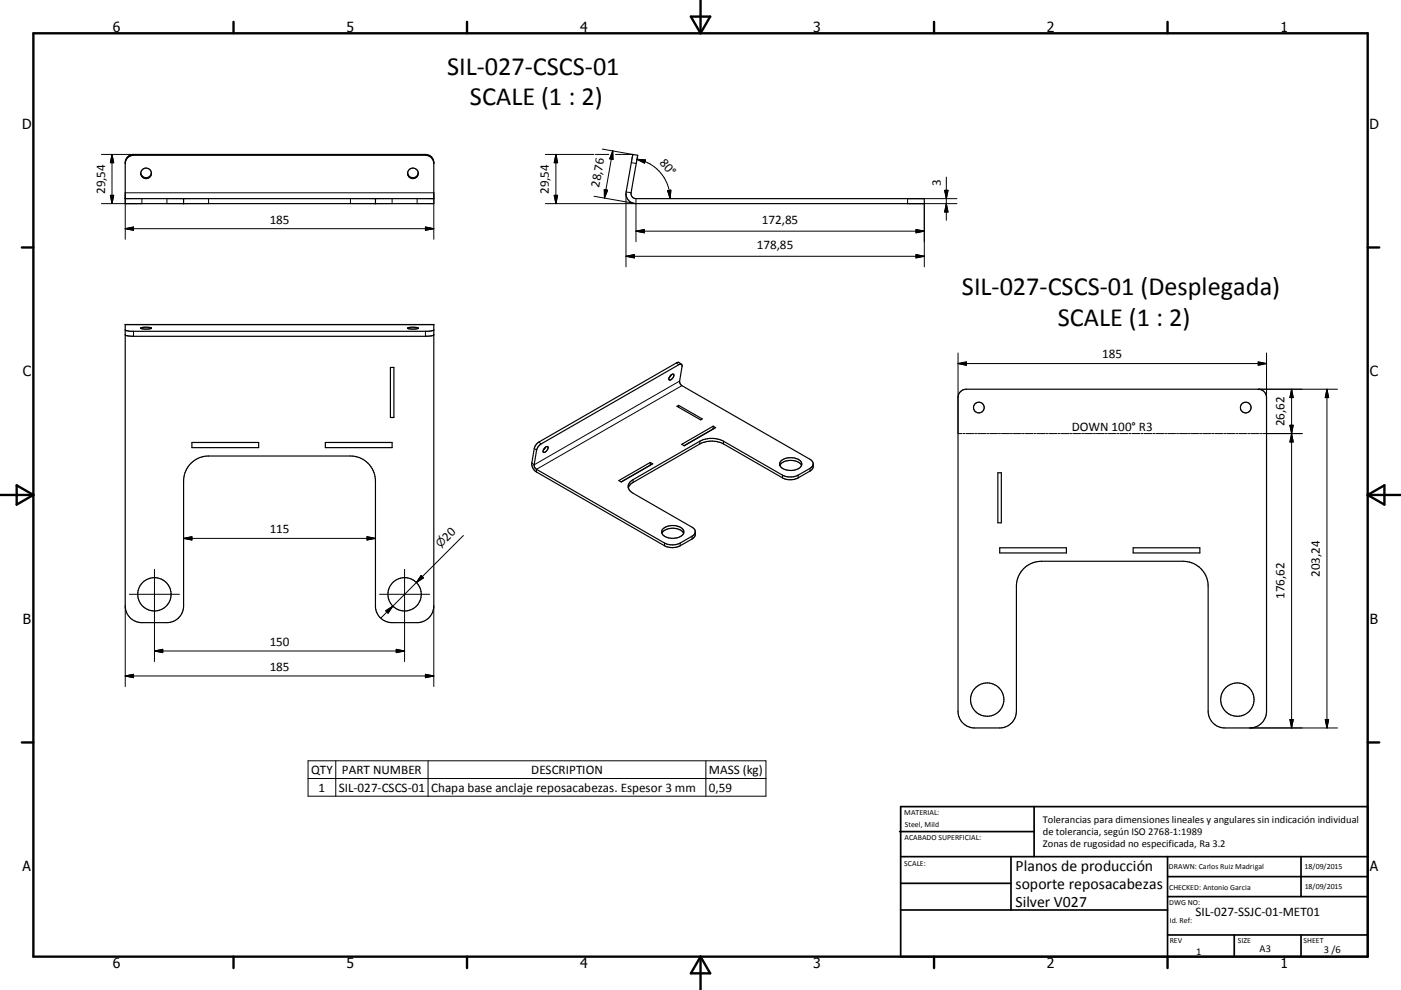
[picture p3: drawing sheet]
<svg xmlns="http://www.w3.org/2000/svg" width="420mm" height="297mm" viewBox="0 0 420 297" stroke-linecap="round" stroke-linejoin="round" font-family="sans-serif">
<g fill="none" stroke="#000" stroke-width=".36">
<path d="M37.5 48.8v12.3h92.6v-12.3a2.45 2.45 0 0 0-2.6-2.5h-87.5a2.47 2.47 0 0 0-2.5 2.7M37.5 59.6h92.6M37.6 48.7a2.5 2.5 0 0 1 2.4-2.1h87.5a2.5 2.5 0 0 1 2.6 2.4M42.2 51.9a1.61 1.61 0 0 0 1.6 1.4 1.61 1.61 0 0 0 1.6-1.4M55 59.6v1.5M112.6 59.6v1.5M122.2 51.9a1.61 1.61 0 0 0 1.6 1.4 1.61 1.61 0 0 0 1.6-1.4M189.7 46.3l1.5 .4-2 11.1a1.5 1.5 0 0 0 1.5 1.8h86.4v1.5h-86.4a2.99 2.99 0 0 1-3-3.5zM37.5 97.4h92.6v84.4a5 5 0 0 1-5 5h-7.5a5 5 0 0 1-5-5v-37.5a7.5 7.5 0 0 0-7.5-7.5h-42.6a7.5 7.5 0 0 0-7.5 7.5v37.5a5 5 0 0 1-5 5h-7.5a5 5 0 0 1-5-5zM37.5 99l1.8 .4h89l1.8-.4M42.2 98.4l2-.2 1.2 .3-1.8 .2zM122.2 98.4a4.6 4.6 0 0 0 3.2 .1"/>
<path d="M122.3 98.4l1.9-.2 1.2 .3M122.3 98.4h-.1M125.4 98.5h.1M37.5 100.4l.7 .3 1.8 .2h87.5l2-.2 .6-.3M117.1 110.2h1v15.1h-1zM200.9 112.8a.58 .58 0 0 1 .5-.6 .58 .58 0 0 1 .7 .4l-.3 .6a.95 .95 0 0 1-1.3 .7zM201.2 112.5l-.6 .8M204.3 109.3l-.8-.6-.7 .2-41.2 23.7-1.3 1.5-.9 4.8a2.96 2.96 0 0 0 1.4 2.7l38.4 22.1a5.2 5.2 0 0 0 4.7 0l4.1-2.4 .4-.7v-1.1M204.3 109.3l-.8 .1-41.5 23.9-1.1 1.6-.8 4.6 .2 .7 .5 .6 38.4 22.1a5.2 5.2 0 0 0 4.7 0l3.9-2.2 .5-.7 .1-.5M204.3 109.3l.2 .7-.7 4.7 .6 1 38.4 22.1 .8 .6 .2 .7M287.8 117.6l.9-.6 1-.2h87.5a2.5 2.5 0 0 1 2.5 2.5v94.1a5 5 0 0 1-5 5h-7.5a5 5 0 0 1-5-5v-37.5a7.5 7.5 0 0 0-7.5-7.5h-42.5a7.5 7.5 0 0 0-7.5 7.5v37.5a5 5 0 0 1-5 5h-7.5a5 5 0 0 1-5-5v-94.1l.2-1.1zM57.5 132.7h20v1.6h-20z"/>
<path d="M97.5 132.7h20.1v1.6h-20.1zM163.4 134.3a.53 .53 0 0 1 .8-.3 .53 .53 0 0 1-.1 .9 .89 .89 0 0 1-1.3 .7l.2-.7zM163.5 134.2l-.6 .8M195 138.7l-9.5 5.5 .8 .4M195 138.7l.7 .4-9.4 5.5M195 138.7v.9M195 139.6h.1M195 139.6l-8.7 5M203 121.9l.5-.3 7 4.1-.4 .3zM203.5 121.6v.6M204.4 133.3l9.4-5.4 .7 .4-9.4 5.4zM213.8 127.9v.8"/>
<path d="M213.8 128.7h.1M213.8 128.7l-8.7 5M233.8 139.6a4.3 4.3 0 0 1 6.5 0M234.2 138.2a4.7 4.7 0 0 1 6 .4 1.8 1.8 0 0 1-1.8 2.4 3.8 3.8 0 0 1-4.6-1.5v-.6zM243.8 139.1l-.2 .8-.5 .4-3.8 2.3a5.2 5.2 0 0 1-4.7 0l-17.7-10.2a7.9 7.9 0 0 0-7.1 0l-20 11.5a2.35 2.35 0 0 0-1.4 2.5M243.8 139.1v1.1l-.7 1-3.8 2.2a5 5 0 0 1-4.7 0l-17.7-10.2a7.8 7.8 0 0 0-7.1 0l-20 11.5-.9 .8-.5 .9M188.4 146.4l.5 .9 .9 .7 18 10.3 .5 .7 .1 .5M198.4 160a4.2 4.2 0 0 1 6.5 0M204.9 160a4.3 4.3 0 0 1-6.4 .1M204.9 160a2 2 0 0 0-2.2-2.2 3.9 3.9 0 0 0-4.3 1.5l.1 .8M299.2 141.8h1v15.1h-1zM299.7 164.3h20v1.6h-20z"/>
<path d="M339.7 164.3h20v1.6h-20z"/>
<circle cx="43.8" cy="52" r="1.59"/>
<circle cx="123.8" cy="52" r="1.59"/>
<circle cx="293.5" cy="122.3" r="1.6"/>
<circle cx="373.5" cy="122.3" r="1.6"/>
<circle cx="46.3" cy="178.3" r="5"/>
<circle cx="121.3" cy="178.3" r="5"/>
<circle cx="296" cy="209.9" r="5"/>
<circle cx="371" cy="209.9" r="5"/>
</g>
<g fill="none" stroke="#000" stroke-width=".3">
<path d="M30.4 46.3h9.6v.3M33.1 58.6h1l-.5 2.5zM33.6 46.3l.5 2.5h-1zM33.6 46.3v14.8M42.5 59.6v1.5h-12.1M50 59.6v1.5M62.5 59.6v1.5M105.1 59.6v1.5M117.6 59.6v1.5M125.1 59.6v1.5M127.5 46.3v.3M163.5 46.3h14.6"/>
<path d="M166.2 58.6h1l-.5 2.5zM166.7 46.3v14.8M166.7 46.3l.5 2.5h-1zM178.1 58.9l12.6 2.2h-27.2M178.5 46.3h4M180.6 44.7l9.1 1.6h-5.2M181.2 56.9l1 .2-1 2.3zM183.7 45.3l-2.5 14.1M183.7 45.3l.1 2.5-1-.1zM187.7 58.1v22M187.7 57.6l1.5 .2M189.3 48.8l1.4 .2"/>
<path d="M190.7 59.6v12.9M191 47.8a12.1 12.1 0 0 1 8.1 5.4l.8 1.5a13 13 0 0 1 1 4.9M191 47.8l2.5 .2-.3 .9zM200.1 57.2l1-.1-.2 2.5zM283.2 57.1h1l-.5 2.5zM283.7 53.1v13M286.9 59.6h-14.8v1.5h14.8M37.5 68.6l2.5-.5v1zM37.5 71.8v-14h92.6v14M37.5 68.6h92.6M127.5 68.1l2.6 .5-2.6 .5zM187.7 76.9h89.4"/>
<path d="M187.7 76.9l2.5-.5v1zM190.7 69.3h86.4M190.7 69.3l2.5-.4v1zM274.6 76.4l2.5 .5-2.5 .5zM274.6 68.9l2.5 .4-2.5 .6zM277.1 61.1v19M283.7 61.1l.5 2.5h-1zM37.5 97.4h92.6M40 99.4v1.5M127.5 99.4v1.5M202.8 108.9l.7 .5M203.8 114.3l-43.7 25.2-.7-.6"/>
<path d="M204.4 115.7l-43.6 25.1v.8M287.2 105.9v24.2h1.2M287.2 109.1h92.5M287.2 109.1l2.5-.5v1zM377.2 116.8h23.8M377.2 108.6l2.5 .5-2.5 .5zM379.7 105.9v24.2M387.2 116.8v101.6M387.2 116.8l.5 2.5h-1zM397.8 116.8v101.6M397.8 116.8l.5 2.5h-1zM160.2 134.5l.7 .6"/>
<path d="M161.6 132.6l.6 .6M209.8 132.4v.8M216.9 132.4v.8M288.7 130.1h.6M289.6 130.1h2.4M292.3 130.1h.5M293.1 130.1h2.4M295.8 130.1h.6M296.7 130.1h2.4M299.4 130.1h.6M300.3 130.1h2.3M302.9 130.1h.6"/>
<path d="M303.8 130.1h2.4M306.5 130.1h.6M307.4 130.1h2.4M310 130.1h.6M310.9 130.1h2.4M313.6 130.1h.6M314.5 130.1h2.4M317.2 130.1h.6M318 130.1h2.4M320.7 130.1h.6M321.6 130.1h2.4M324.3 130.1h.6"/>
<path d="M325.2 130.1h2.3M327.8 130.1h.6M328.7 130.1h2.4M331.4 130.1h.6M332.3 130.1h2.4M335 130.1h.5M335.8 130.1h2.4M338.5 130.1h.6M339.4 130.1h2.4M342.1 130.1h.6M343 130.1h2.3M345.6 130.1h.6"/>
<path d="M346.5 130.1h2.4M349.2 130.1h.6M350.1 130.1h2.3M352.7 130.1h.6M353.6 130.1h2.4M356.3 130.1h.6M357.2 130.1h2.4M359.9 130.1h.6M360.7 130.1h2.4M363.4 130.1h.6M364.3 130.1h2.4M367 130.1h.6"/>
<path d="M367.9 130.1h2.3M370.5 130.1h.6M371.4 130.1h2.4M374.1 130.1h.6M375 130.1h2.4M377.7 130.1h.5M378.5 130.1h11.9M386.7 127.6h1l-.5 2.5zM387.2 130.1l.5 2.5h-1zM189.8 143.9v.8M234.6 142.6v.8M239.3 142.6v.8"/>
<path d="M242.8 140.5v.8M38.8 178.3h15M46.3 170.8v27.7M55 161.5h57.6M55 161.5l2.5-.5v1zM110 161l2.6 .5-2.6 .5zM113.8 178.3h15M121.3 170.8v27.7M126.2 172.7l.8 .7-2.1 1.4zM138.9 160.7l-24.7 24.7M199.2 162.9v.8M203.9 162.9v.8"/>
<path d="M207.5 160.9v.8M37.5 181.8v24.2M46.3 195.3h75M46.3 195.3l2.5-.5v1zM115.7 183.2l2.1-1.4-1.5 2.2zM118.8 194.8l2.5 .5-2.5 .5zM130.1 181.8v24.2M37.5 202.8l2.5-.5v1zM37.5 202.8h92.6M127.5 202.3l2.6 .5-2.6 .5zM374.7 218.4h26.3M386.7 215.9h1l-.5 2.5z"/>
<path d="M397.3 215.9h1l-.5 2.5zM92.4 228.3h137.2v10.6h-137.2zM92.4 233.6h137.2M100.7 228.3v10.6M128.3 228.3v10.6M211.6 228.3v10.6"/>
</g>
<g fill="none" stroke="#000" stroke-width=".71">
<path d="M10 10h400v277h-400zM70 6.6v3.4M140 6.6v3.4M207.1 5h5.8l-2.9 5zM210 0v10M280 6.6v3.4M350 6.6v3.4M6.6 74.2h3.4M410 74.2h3.5M0 148.5h10M5 145.6l5 2.9-5 2.9zM410 148.5h10.1"/>
<path d="M410 148.5l5.1-2.9v5.8zM6.6 222.7h3.4M410 222.7h3.5M70 287v3.4M140 287v3.4M210 287v10M210 287l2.9 5h-5.8zM280 287v3.4M350 287v3.4"/>
</g>
<g fill="none" stroke="#000" stroke-width=".51">
<path d="M269.7 249.5h40.3M270 242h140v45h-140zM270 257h140M303.1 257v16M310 242v15M350 257v30M390.1 257v12M270 265h33.1M270 273h80M350 269h60M350 263h60M350 280.5h60"/>
<path d="M370 280.5v6.5M390.1 280.5v6.5"/>
</g>
<g fill="#000" stroke="#000" stroke-width=".3">
<path d="M33.1 58.6h1l-.5 2.5zM33.6 46.3l.5 2.5h-1zM166.2 58.6h1l-.5 2.5zM166.7 46.3l.5 2.5h-1zM181.2 56.9l1 .2-1 2.3zM183.7 45.3l.1 2.5-1-.1zM191 47.8l2.5 .2-.3 .9zM200.1 57.2l1-.1-.2 2.5zM283.2 57.1h1l-.5 2.5zM37.5 68.6l2.5-.5v1zM127.5 68.1l2.6 .5-2.6 .5zM187.7 76.9l2.5-.5v1z"/>
<path d="M190.7 69.3l2.5-.4v1zM274.6 76.4l2.5 .5-2.5 .5zM274.6 68.9l2.5 .4-2.5 .6zM283.7 61.1l.5 2.5h-1zM287.2 109.1l2.5-.5v1zM377.2 108.6l2.5 .5-2.5 .5zM387.2 116.8l.5 2.5h-1zM397.8 116.8l.5 2.5h-1zM386.7 127.6h1l-.5 2.5zM387.2 130.1l.5 2.5h-1zM55 161.5l2.5-.5v1zM110 161l2.6 .5-2.6 .5z"/>
<path d="M126.2 172.7l.8 .7-2.1 1.4zM46.3 195.3l2.5-.5v1zM115.7 183.2l2.1-1.4-1.5 2.2zM118.8 194.8l2.5 .5-2.5 .5zM37.5 202.8l2.5-.5v1zM127.5 202.3l2.6 .5-2.6 .5zM386.7 215.9h1l-.5 2.5zM397.3 215.9h1l-.5 2.5z"/>
</g>
<g font-size="7.9">
<text x="134" y="22.4">SIL-027-CSCS-01</text>
<text x="140.9" y="31.4">SCALE (1 : 2)</text>
<text x="288.4" y="88.6">SIL-027-CSCS-01 (Desplegada)</text>
<text x="317.2" y="97.7">SCALE (1 : 2)</text>
</g>
<g font-size="4.7">
<text x="304.5" y="261.2">Planos de producción</text>
<text x="304.5" y="266.6">soporte reposacabezas</text>
<text x="304.5" y="272">Silver V027</text>
</g>
<g font-size="4.2">
<text x="33.9" y="9.6">6</text>
<text x="103.9" y="9.6">5</text>
<text x="173.9" y="9.6">4</text>
<text x="243.8" y="9.6">3</text>
<text x="313.9" y="9.6">2</text>
<text x="383.9" y="9.6">1</text>
<text x="6.7" y="38.7">D</text>
<text x="410.5" y="38.7">D</text>
<text x="6.9" y="112.9">C</text>
<text x="410.7" y="112.9">C</text>
<text x="6.9" y="187.1">B</text>
<text x="410.7" y="187.1">B</text>
<text x="6.8" y="261.4">A</text>
<text x="410.7" y="261.4">A</text>
<text x="33.9" y="290.4">6</text>
<text x="103.9" y="290.4">5</text>
<text x="173.9" y="290.4">4</text>
<text x="243.8" y="290.4">3</text>
<text x="313.9" y="290.4">2</text>
<text x="383.9" y="290.4">1</text>
</g>
<g font-size="3.9">
<text x="197.6" y="48.9" transform="rotate(50 197.6 48.9)">80°</text>
<text x="31.5" y="58.3" transform="rotate(-90 31.5 58.3)">29,54</text>
<text x="164.6" y="58.3" transform="rotate(-90 164.6 58.3)">29,54</text>
<text x="179.7" y="56.4" transform="rotate(-80 179.7 56.4)">28,76</text>
<text x="282.1" y="55.9" transform="rotate(-90 282.1 55.9)">3</text>
<text x="80.9" y="67.1">185</text>
<text x="228.4" y="67.3">172,85</text>
<text x="226.9" y="74.8">178,85</text>
<text x="330.5" y="107.5">185</text>
<text x="321.3" y="129.3">DOWN 100° R3</text>
<text x="385.1" y="127.9" transform="rotate(-90 385.1 127.9)">26,62</text>
<text x="80.9" y="159.9">115</text>
<text x="134.1" y="162.5" transform="rotate(-45 134.1 162.5)">20</text>
<text x="395.7" y="173.1" transform="rotate(-90 395.7 173.1)">203,24</text>
<text x="385.1" y="179.7" transform="rotate(-90 385.1 179.7)">176,62</text>
<text x="80.9" y="193.7">150</text>
<text x="80.9" y="201.3">185</text>
<text x="93.3" y="232.2">QTY</text>
<text x="102.5" y="232.2">PART NUMBER</text>
<text x="159.3" y="232.2">DESCRIPTION</text>
<text x="212.5" y="232.2">MASS (kg)</text>
<text x="95.5" y="237.5">1</text>
<text x="101.6" y="237.5">SIL-027-CSCS-01</text>
<text x="129.3" y="237.6">Chapa base anclaje reposacabezas. Espesor 3 mm</text>
<text x="212.5" y="237.5">0,59</text>
<text x="358.4" y="274.9">SIL-027-SSJC-01-MET01</text>
</g>
<text font-size="3.3" x="132.1" y="164.5" transform="rotate(-45 132.1 164.5)">⌀</text>
<g font-size="3.1">
<text x="312.7" y="246.8">Tolerancias para dimensiones lineales y angulares sin indicación individual</text>
<text x="312.7" y="250.4">de tolerancia, según ISO 2768-1:1989</text>
<text x="312.7" y="254">Zonas de rugosidad no especificada, Ra 3.2</text>
<text x="358.6" y="286.5">1</text>
<text x="377.6" y="285.6">A3</text>
<text x="396.9" y="285.9">3 /6</text>
</g>
<g font-size="2.4">
<text x="271.1" y="244.4">MATERIAL:</text>
<text x="271.2" y="252">ACABADO SUPERFICIAL:</text>
<text x="271.3" y="248">Steel, Mild</text>
<text x="271.1" y="259.7">SCALE:</text>
<text x="350.4" y="260.8">DRAWN: Carlos Ruiz Madrigal</text>
<text x="391.1" y="260.6">18/09/2015</text>
<text x="350.5" y="267">CHECKED: Antonio Garcia</text>
<text x="391.2" y="266.7">18/09/2015</text>
<text x="350.5" y="271.4">DWG NO:</text>
<text x="350.7" y="276.9">Id. Ref:</text>
<text x="350.7" y="282.8">REV</text>
<text x="371.1" y="282.9">SIZE</text>
<text x="390.8" y="283">SHEET</text>
</g>
</svg>
